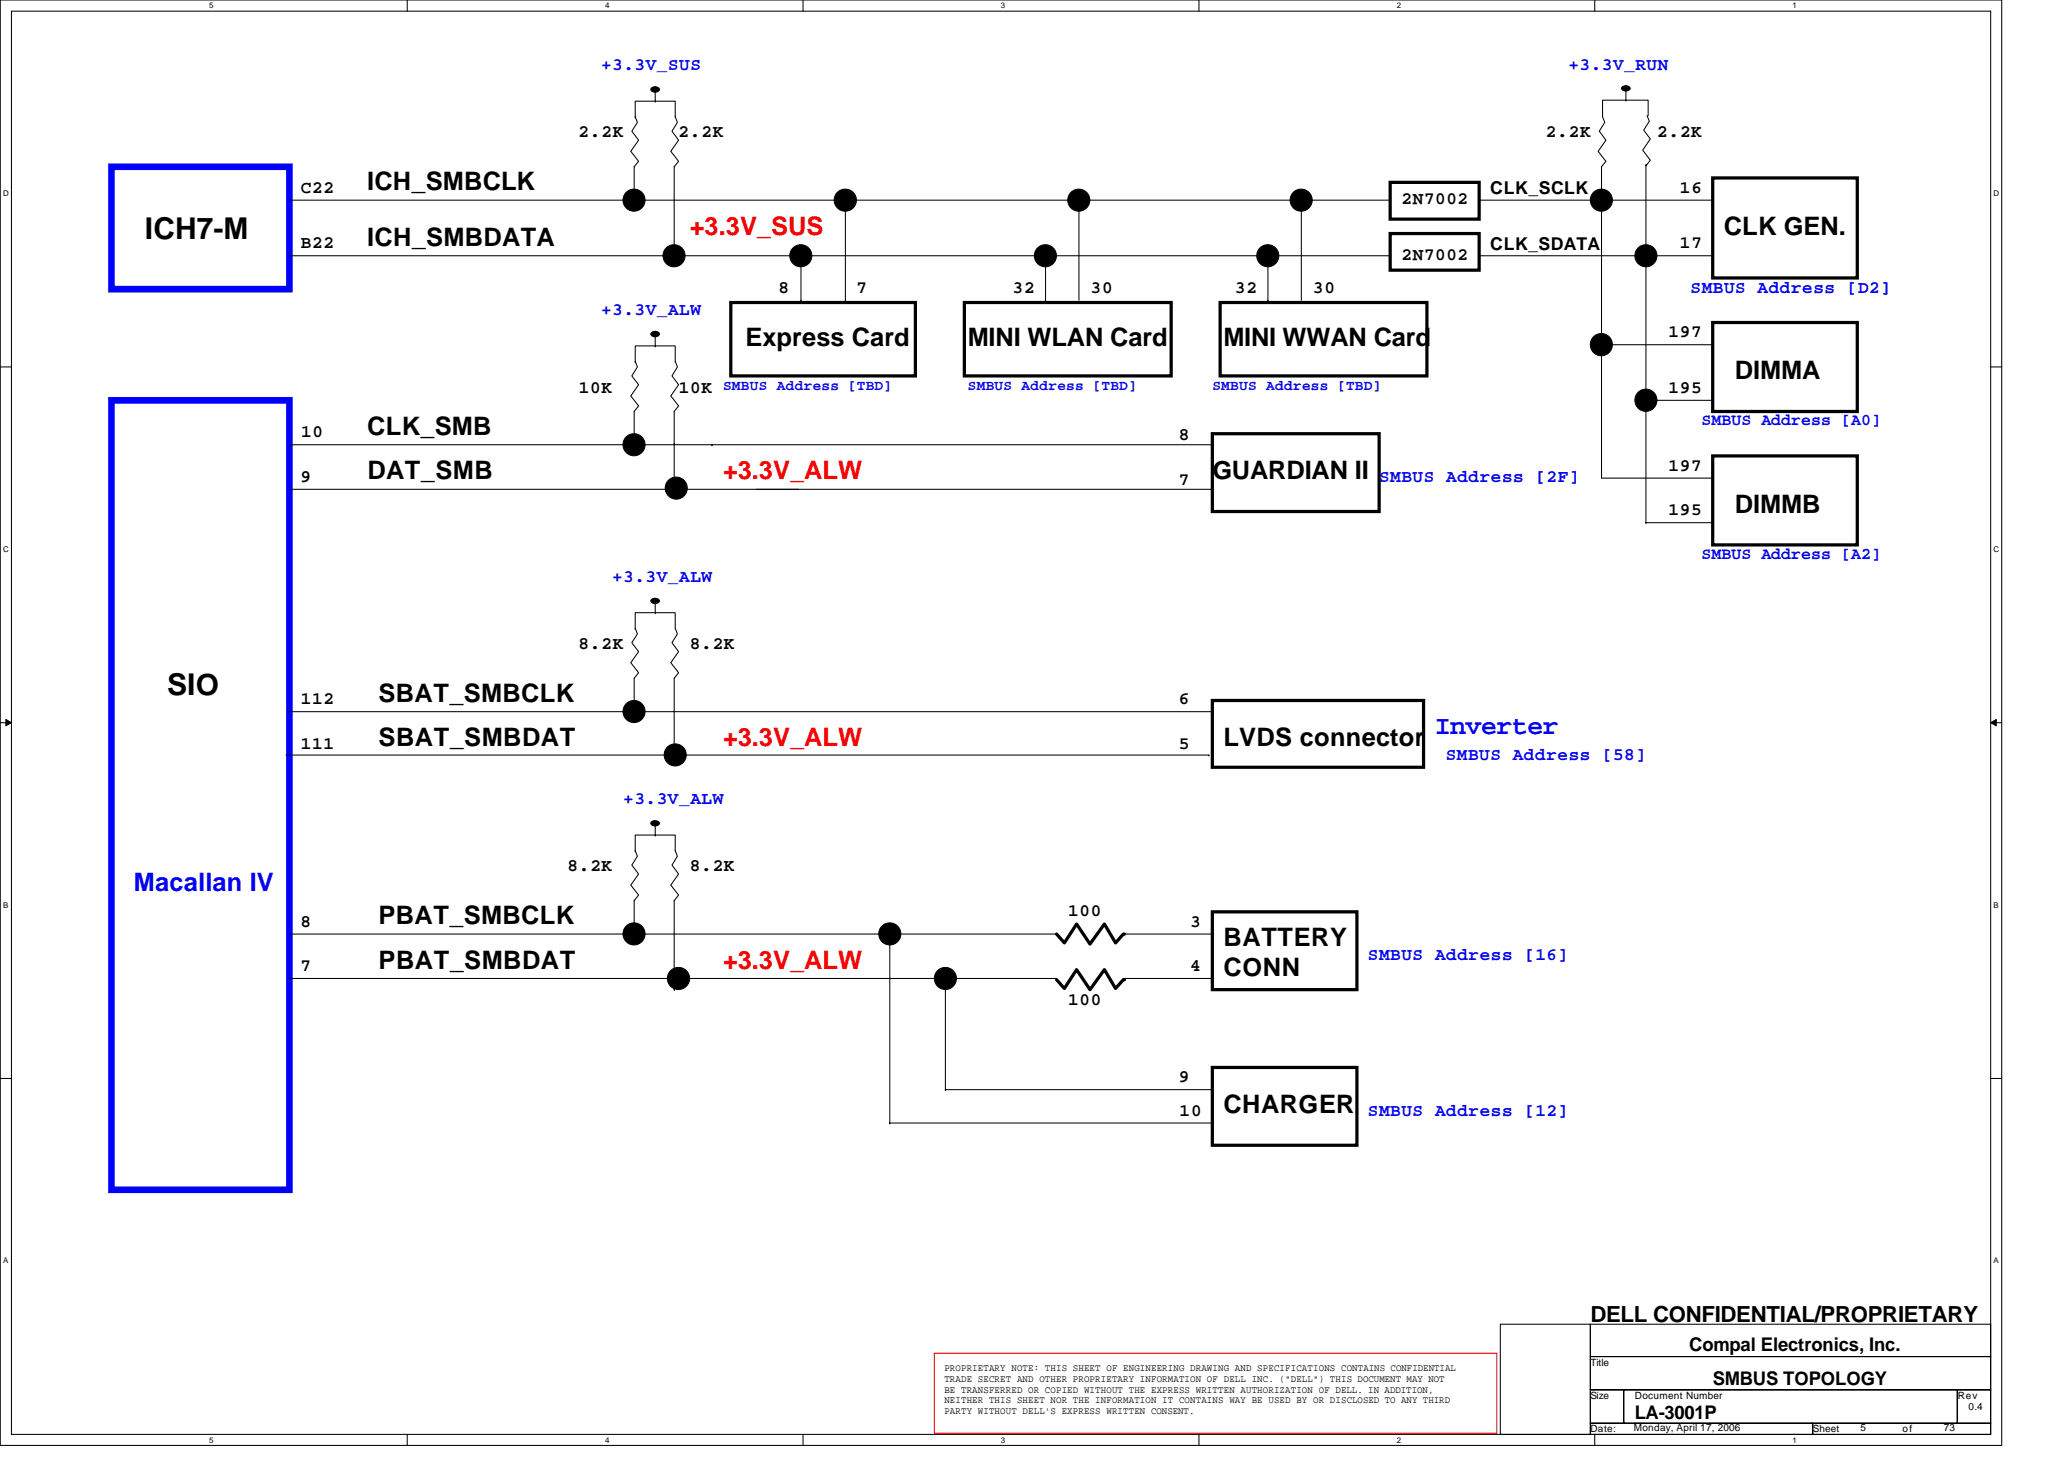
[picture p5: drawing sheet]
<svg xmlns="http://www.w3.org/2000/svg" width="297mm" height="210mm" viewBox="0 0 297 210" stroke-linecap="round" stroke-linejoin="round" font-family="sans-serif">
<path d="M0 0h288.1v208h-288.1zM1.6 1.6h284.9v204.8h-284.9z" fill="none" stroke="#000" stroke-width=".15"/>
<g fill="#fff">
<path d="M30.1 .2h.6v1.2h-.6z"/>
<path d="M30.1 206.6h.6v1.3h-.6z"/>
</g>
<path d="M58.6 0v1.6M58.6 206.4v1.6" fill="none" stroke="#000" stroke-width=".15"/>
<g fill="#fff">
<path d="M87.1 .2h.6v1.2h-.6z"/>
<path d="M87.1 206.6h.6v1.3h-.6z"/>
</g>
<path d="M115.6 0v1.6M115.6 206.4v1.6" fill="none" stroke="#000" stroke-width=".15"/>
<g fill="#fff">
<path d="M144 .2h.6v1.2h-.6z"/>
<path d="M144 206.6h.6v1.3h-.6z"/>
</g>
<path d="M172.5 0v1.6M172.5 206.4v1.6" fill="none" stroke="#000" stroke-width=".15"/>
<g fill="#fff">
<path d="M201 .2h.6v1.2h-.6z"/>
<path d="M201 206.6h.6v1.3h-.6z"/>
</g>
<path d="M229.5 0v1.6M229.5 206.4v1.6" fill="none" stroke="#000" stroke-width=".15"/>
<g fill="#fff">
<path d="M258 .2h.6v1.2h-.6z"/>
<path d="M258 206.6h.6v1.3h-.6z"/>
<path d="M.4 27.2h.8v1.3h-.8z"/>
<path d="M286.9 27.2h.8v1.3h-.8z"/>
<path d="M.4 78.4h.8v1.3h-.8z"/>
<path d="M286.9 78.4h.8v1.3h-.8z"/>
</g>
<path d="M0 52.8h1.6M286.5 52.8h1.6" fill="none" stroke="#000" stroke-width=".15"/>
<g fill="#fff">
<path d="M.4 129.6h.8v1.3h-.8z"/>
<path d="M286.9 129.6h.7v1.3h-.7z"/>
</g>
<path d="M0 104h1.6M286.5 104h1.6" fill="none" stroke="#000" stroke-width=".15"/>
<path d="M.8 103.5l.8 .5-.8 .5zM286.5 104l.8-.5v1z" fill="#000" stroke="#000" stroke-width=".14"/>
<g fill="#fff">
<path d="M.4 180.8h.8v1.3h-.8z"/>
<path d="M286.9 180.8h.7v1.3h-.7z"/>
</g>
<g fill="none" stroke="#000" stroke-width=".15">
<path d="M91.4 16.8l.3 .8-.8 1.3 1 1.3-1.1 1.6 1.1 1.4-.6 .8v4.8M91.4 17v-2.4h5.8v2.2l.3 .8-.8 1.3 1 1.3-1.2 1.6 1.2 1.4-.7 .8v13M94.3 14.6h.1M94.3 12.5v2.1M234 14.4h.1M234 12.3v2.1M237 16.7l.4 .7-.8 1.3 .9 1.3-1.1 1.6 1.1 1.5-.6 .8M237.2 16.7v-2.3h-6.6v2.4l.3 .8-.7 1.3 .9 1.3-1.1 1.6 1.1 1.4-.6 .8v44.8h16M41.7 36.8h158.4M41.7 28.8h158.4M115.3 36.8v6.4M121.7 28.8v14.4"/>
<path d="M150.5 36.8v6.4M155.3 28.8v14.4M182.5 36.8v6.4M187.3 28.8v14.4M212.9 28.8h33.6M212.9 36.8h33.6M236.9 23.7v51.5M91.4 52l.3 .8-.8 1.3 1 1.3-1.1 1.6 1.1 1.4-.6 .8v4.8M91.4 52.2v-2.4h5.8v2.2l.3 .8-.8 1.3 1 1.3-1.2 1.6 1.2 1.4-.7 .8v4.8M94.3 49.8h.1M94.3 47.7v2.1M115.3 43.2h.1"/>
<path d="M121.7 43.2h.1M150.5 43.2h.1M182.5 43.2h.1M230.5 49.6h16M236.9 57.6h9.6M41.7 70.4h73.2M41.7 64h60.8M97 63.9v6.7M102.5 64h72M102.5 64h.1M108.9 70.4h65.6M174.5 70.4h.1"/>
<path d="M236.9 75.2h.1M236.9 75.2h9.6M246.5 75.2h.1M91.4 90.6v-2.4h5.8v2.2l.3 .8-.8 1.3 1 1.3-1.2 1.6 1.2 1.4-.7 .8v11.1M91.4 90.4l.3 .8-.8 1.3 1 1.3-1.1 1.6 1.1 1.4-.6 .8v4.8M94.3 88.2h.1M94.3 86.1v2.1M41.2 108.7h132.8M41.3 102.4h133.3M94.3 118.1v2.1M174 108.7h.1M41.7 134.4h110.4"/>
<path d="M91.4 122.4l.3 .8-.8 1.3 1 1.3-1.1 1.6 1.1 1.4-.6 .8v4.8M91.4 122.6v-2.4h5.8v2.2l.3 .8-.8 1.3 1 1.3-1.2 1.6 1.2 1.4-.7 .8v12.8M94.3 120.2h.1M128.1 134.4v27.2M152.1 134.4h.1M161.7 134.4h12.8M0 155.2h1.6M41.7 140.8h110.4M97 142.4h.1M136.1 156.8h38.4M136.1 156.8h.1M136.1 140.8v16"/>
<path d="M152.1 140.8h.1M161.7 140.8h12.8M174.5 140.8h.1M286.5 155.2h1.6M128.1 161.6h.1M128.1 161.6h46.4M174.5 161.6h.1M215.9 190.6h13v15.8h-13zM228.9 190.6h57.6v4.6h-57.6zM228.9 195.2h57.6v4.8h-57.6zM228.9 204.8h32v1.6h-32zM228.9 200h4.8v4.8h-4.8z"/>
<path d="M233.7 200h48v4.8h-48zM260.9 204.8h25.6v1.6h-25.6zM281.7 200h4.8v4.8h-4.8z"/>
</g>
<path d="M134.5 194.8h80.9v11.5h-80.9z" fill="none" stroke="#f00" stroke-width=".15"/>
<g fill="#000" stroke="#000" stroke-width=".15">
<path d="M93.7 12.7a.77 .77 0 0 1 1.2 .2 .69 .69 0 0 1-.6 .4 .69 .69 0 0 1-.6-.4z" fill-rule="evenodd"/>
<path d="M233.4 12.5a.77 .77 0 0 1 1.2 .2 .7 .7 0 0 1-1.2 0z" fill-rule="evenodd"/>
<path d="M93.7 47.9a.77 .77 0 0 1 1.2 .2 .69 .69 0 0 1-.6 .4 .69 .69 0 0 1-.6-.4z" fill-rule="evenodd"/>
<path d="M93.7 86.3a.77 .77 0 0 1 1.2 .2 .7 .7 0 0 1-1.2 0z" fill-rule="evenodd"/>
<path d="M93.7 118.3a.77 .77 0 0 1 1.2 .2 .7 .7 0 0 1-1.2 0z" fill-rule="evenodd"/>
<circle cx="91.2" cy="28.8" r="1.59"/>
<circle cx="97" cy="36.8" r="1.59"/>
<circle cx="115.2" cy="36.8" r="1.59"/>
<circle cx="121.7" cy="28.8" r="1.6"/>
<circle cx="150.4" cy="36.8" r="1.59"/>
<circle cx="155.3" cy="28.8" r="1.59"/>
<circle cx="182.5" cy="36.8" r="1.59"/>
<circle cx="187.3" cy="28.8" r="1.59"/>
<circle cx="230.5" cy="28.8" r="1.59"/>
<circle cx="236.9" cy="36.8" r="1.59"/>
<circle cx="230.5" cy="49.6" r="1.6"/>
<circle cx="236.9" cy="57.6" r="1.6"/>
<circle cx="91.2" cy="64" r="1.59"/>
<circle cx="97.3" cy="70.3" r="1.59"/>
<circle cx="91.2" cy="102.4" r="1.59"/>
<circle cx="97.2" cy="108.6" r="1.59"/>
<circle cx="91.2" cy="134.4" r="1.59"/>
<circle cx="128.1" cy="134.4" r="1.59"/>
<circle cx="97.7" cy="140.8" r="1.6"/>
<circle cx="136.1" cy="140.8" r="1.59"/>
</g>
<g fill="none" stroke="#000" stroke-width=".47">
<path d="M200.1 26.2h12.8v5.3h-12.8zM200.1 33.6h12.8v5.3h-12.8zM246.5 25.6h20.8v14.4h-20.8zM105.2 43.5h26.5v10.6h-26.5zM138.8 43.5h29.7v10.6h-29.7zM175.6 43.5h29.8v10.6h-29.8zM246.5 46.4h20.8v12.8h-20.8zM174.5 62.4h24v11.2h-24zM246.5 65.6h20.8v12.8h-20.8zM174.5 100.8h30.4v9.6h-30.4zM152.1 134.4l1.1 1.3 1.7-2.7 2 2.9 2-2.9 1.6 2.7 1.2-1.3h.1M174.5 131.2h20.8v11.2h-20.8z"/>
<path d="M152.1 141l1.1 1.3 1.7-2.7 2 2.8 2-2.8 1.6 2.7 1.2-1.3h.1M174.5 153.6h20.8v11.2h-20.8z"/>
</g>
<path d="M16 24h25.7v17.6h-25.7zM16 57.6h25.7v113.6h-25.7z" fill="none" stroke="#00f" stroke-width=".95"/>
<g font-size="4.3">
<text x="20.8" y="34.4">ICH7-M</text>
<text x="24" y="100">SIO</text>
</g>
<text font-size="3.8" fill="#00f" x="206.5" y="105.6">Inverter</text>
<g font-size="3.7">
<text x="52.8" y="27.4">ICH_SMBCLK</text>
<text x="52.8" y="35.4">ICH_SMBDATA</text>
<text x="248.1" y="33.8">CLK GEN.</text>
<text x="107.3" y="49.8">Express Card</text>
<text x="139.3" y="49.8">MINI WLAN Card</text>
<text x="176.1" y="49.8">MINI WWAN Card</text>
<text x="249.7" y="54.6">DIMMA</text>
<text x="52.8" y="62.6">CLK_SMB</text>
<text x="52.9" y="69">DAT_SMB</text>
<text x="174.5" y="69">GUARDIAN II</text>
<text x="249.7" y="73.8">DIMMB</text>
<text x="54.5" y="101">SBAT_SMBCLK</text>
<text x="54.5" y="107.4">SBAT_SMBDAT</text>
<text x="176.1" y="107.4">LVDS connector</text>
<text x="54.5" y="133">PBAT_SMBCLK</text>
<text x="176.1" y="136.2">BATTERY</text>
<text x="54.5" y="139.4">PBAT_SMBDAT</text>
<text x="176.1" y="140.5">CONN</text>
<text x="176.1" y="160.2">CHARGER</text>
</g>
<g font-size="3.7" fill="#f00">
<text x="99.3" y="33.8">+3.3V_SUS</text>
<text x="104.1" y="69">+3.3V_ALW</text>
<text x="104.1" y="107.4">+3.3V_ALW</text>
<text x="104.1" y="139.4">+3.3V_ALW</text>
</g>
<text font-size="3.7" fill="#00f" x="19.3" y="128.2">Macallan IV</text>
<text font-size="3.2" x="228.9" y="190.2">DELL CONFIDENTIAL/PROPRIETARY</text>
<g font-size="2.7">
<text x="243.1" y="194.4">Compal Electronics, Inc.</text>
<text x="246.5" y="199.3">SMBUS TOPOLOGY</text>
<text x="235.3" y="204.2">LA-3001P</text>
</g>
<g font-size="2.5" fill="#00f">
<text x="86.5" y="10.1">+3.3V_SUS</text>
<text x="225.7" y="10.1">+3.3V_RUN</text>
<text x="86.5" y="45.4">+3.3V_ALW</text>
<text x="243.3" y="42.1">SMBUS Address [D2]</text>
<text x="198.5" y="69.4">SMBUS Address [2F]</text>
<text x="88.1" y="83.8">+3.3V_ALW</text>
<text x="208.1" y="109.4">SMBUS Address [58]</text>
<text x="89.7" y="115.8">+3.3V_ALW</text>
<text x="196.9" y="138.2">SMBUS Address [16]</text>
<text x="196.9" y="160.6">SMBUS Address [12]</text>
</g>
<g font-size="2.5">
<text x="83.3" y="19.7">2.2K</text>
<text x="97.7" y="19.7">2.2K</text>
<text x="222.5" y="19.7">2.2K</text>
<text x="238.5" y="19.7">2.2K</text>
<text x="43.3" y="27.7">C22</text>
<text x="201.7" y="29.4">2N7002</text>
<text x="214.5" y="28">CLK_SCLK</text>
<text x="241.7" y="27.7">16</text>
<text x="43.3" y="35.8">B22</text>
<text x="214.5" y="36">CLK_SDATA</text>
<text x="241.7" y="35.8">17</text>
<text x="201.7" y="37.4">2N7002</text>
<text x="112.1" y="42.1">8</text>
<text x="123.3" y="42.1">7</text>
<text x="145.7" y="42.1">32</text>
<text x="156.9" y="42.1">30</text>
<text x="177.7" y="42.1">32</text>
<text x="188.9" y="42.1">30</text>
<text x="240.1" y="48.6">197</text>
<text x="83.3" y="56.6">10K</text>
<text x="97.7" y="56.6">10K</text>
<text x="240.1" y="56.6">195</text>
<text x="43.3" y="62.9">10</text>
<text x="169.7" y="63.3">8</text>
<text x="43.3" y="69.4">9</text>
<text x="169.7" y="69.8">7</text>
<text x="240.1" y="67.8">197</text>
<text x="240.1" y="74.1">195</text>
<text x="83.3" y="93.4">8.2K</text>
<text x="99.3" y="93.4">8.2K</text>
<text x="43.3" y="101.4">112</text>
<text x="169.7" y="101.4">6</text>
<text x="43.3" y="107.8">111</text>
<text x="169.7" y="107.8">5</text>
<text x="81.7" y="125.4">8.2K</text>
<text x="99.3" y="125.4">8.2K</text>
<text x="153.7" y="131.8">100</text>
<text x="43.3" y="133.4">8</text>
<text x="171.3" y="133.4">3</text>
<text x="43.3" y="139.8">7</text>
<text x="171.3" y="139.8">4</text>
<text x="153.7" y="144.6">100</text>
<text x="169.7" y="155.8">9</text>
<text x="169.7" y="160.6">10</text>
</g>
<g font-size="2.4" fill="#00f">
<text x="244.9" y="61.2">SMBUS Address [A0]</text>
<text x="244.9" y="80.4">SMBUS Address [A2]</text>
</g>
<g font-size="2.1" fill="#00f">
<text x="104.1" y="56.2">SMBUS Address [TBD]</text>
<text x="139.3" y="56.2">SMBUS Address [TBD]</text>
<text x="174.5" y="56.2">SMBUS Address [TBD]</text>
</g>
<g font-size="1.4">
<text x="135.9" y="197.3">PROPRIETARY NOTE: THIS SHEET OF ENGINEERING DRAWING AND SPECIFICATIONS CONTAINS CONFIDENTIAL</text>
<text x="228.9" y="196.5">Title</text>
<text x="135.9" y="198.9">TRADE SECRET AND OTHER PROPRIETARY INFORMATION OF DELL INC. (&quot;DELL&quot;) THIS DOCUMENT MAY NOT</text>
<text x="135.9" y="200.4">BE TRANSFERRED OR COPIED WITHOUT THE EXPRESS WRITTEN AUTHORIZATION OF DELL. IN ADDITION,</text>
<text x="135.9" y="202">NEITHER THIS SHEET NOR THE INFORMATION IT CONTAINS WAY BE USED BY OR DISCLOSED TO ANY THIRD</text>
<text x="135.9" y="203.5">PARTY WITHOUT DELL'S EXPRESS WRITTEN CONSENT.</text>
<text x="228.9" y="201.3">Size</text>
<text x="235.3" y="201.3">Document Number</text>
<text x="281.7" y="201.3">Rev</text>
<text x="283.3" y="202.9">0.4</text>
<text x="228.9" y="206.1">Date:</text>
<text x="235.1" y="206">Monday, April 17, 2006</text>
<text x="260.9" y="206.1">Sheet</text>
<text x="267.8" y="206">5</text>
<text x="273.8" y="206.1">of</text>
<text x="279.8" y="206">73</text>
</g>
<g font-size="1.1">
<text x="30.1" y="1.2">5</text>
<text x="87.1" y="1.2">4</text>
<text x="144" y="1.2">3</text>
<text x="201" y="1.2">2</text>
<text x="258" y="1.2">1</text>
<text x=".4" y="28.2">D</text>
<text x="286.9" y="28.2">D</text>
<text x=".4" y="79.4">C</text>
<text x="286.9" y="79.4">C</text>
<text x=".4" y="130.6">B</text>
<text x="286.9" y="130.6">B</text>
<text x=".4" y="181.8">A</text>
<text x="286.9" y="181.8">A</text>
<text x="30.1" y="207.6">5</text>
<text x="87.1" y="207.6">4</text>
<text x="144" y="207.6">3</text>
<text x="201" y="207.6">2</text>
<text x="258" y="207.6">1</text>
</g>
</svg>
